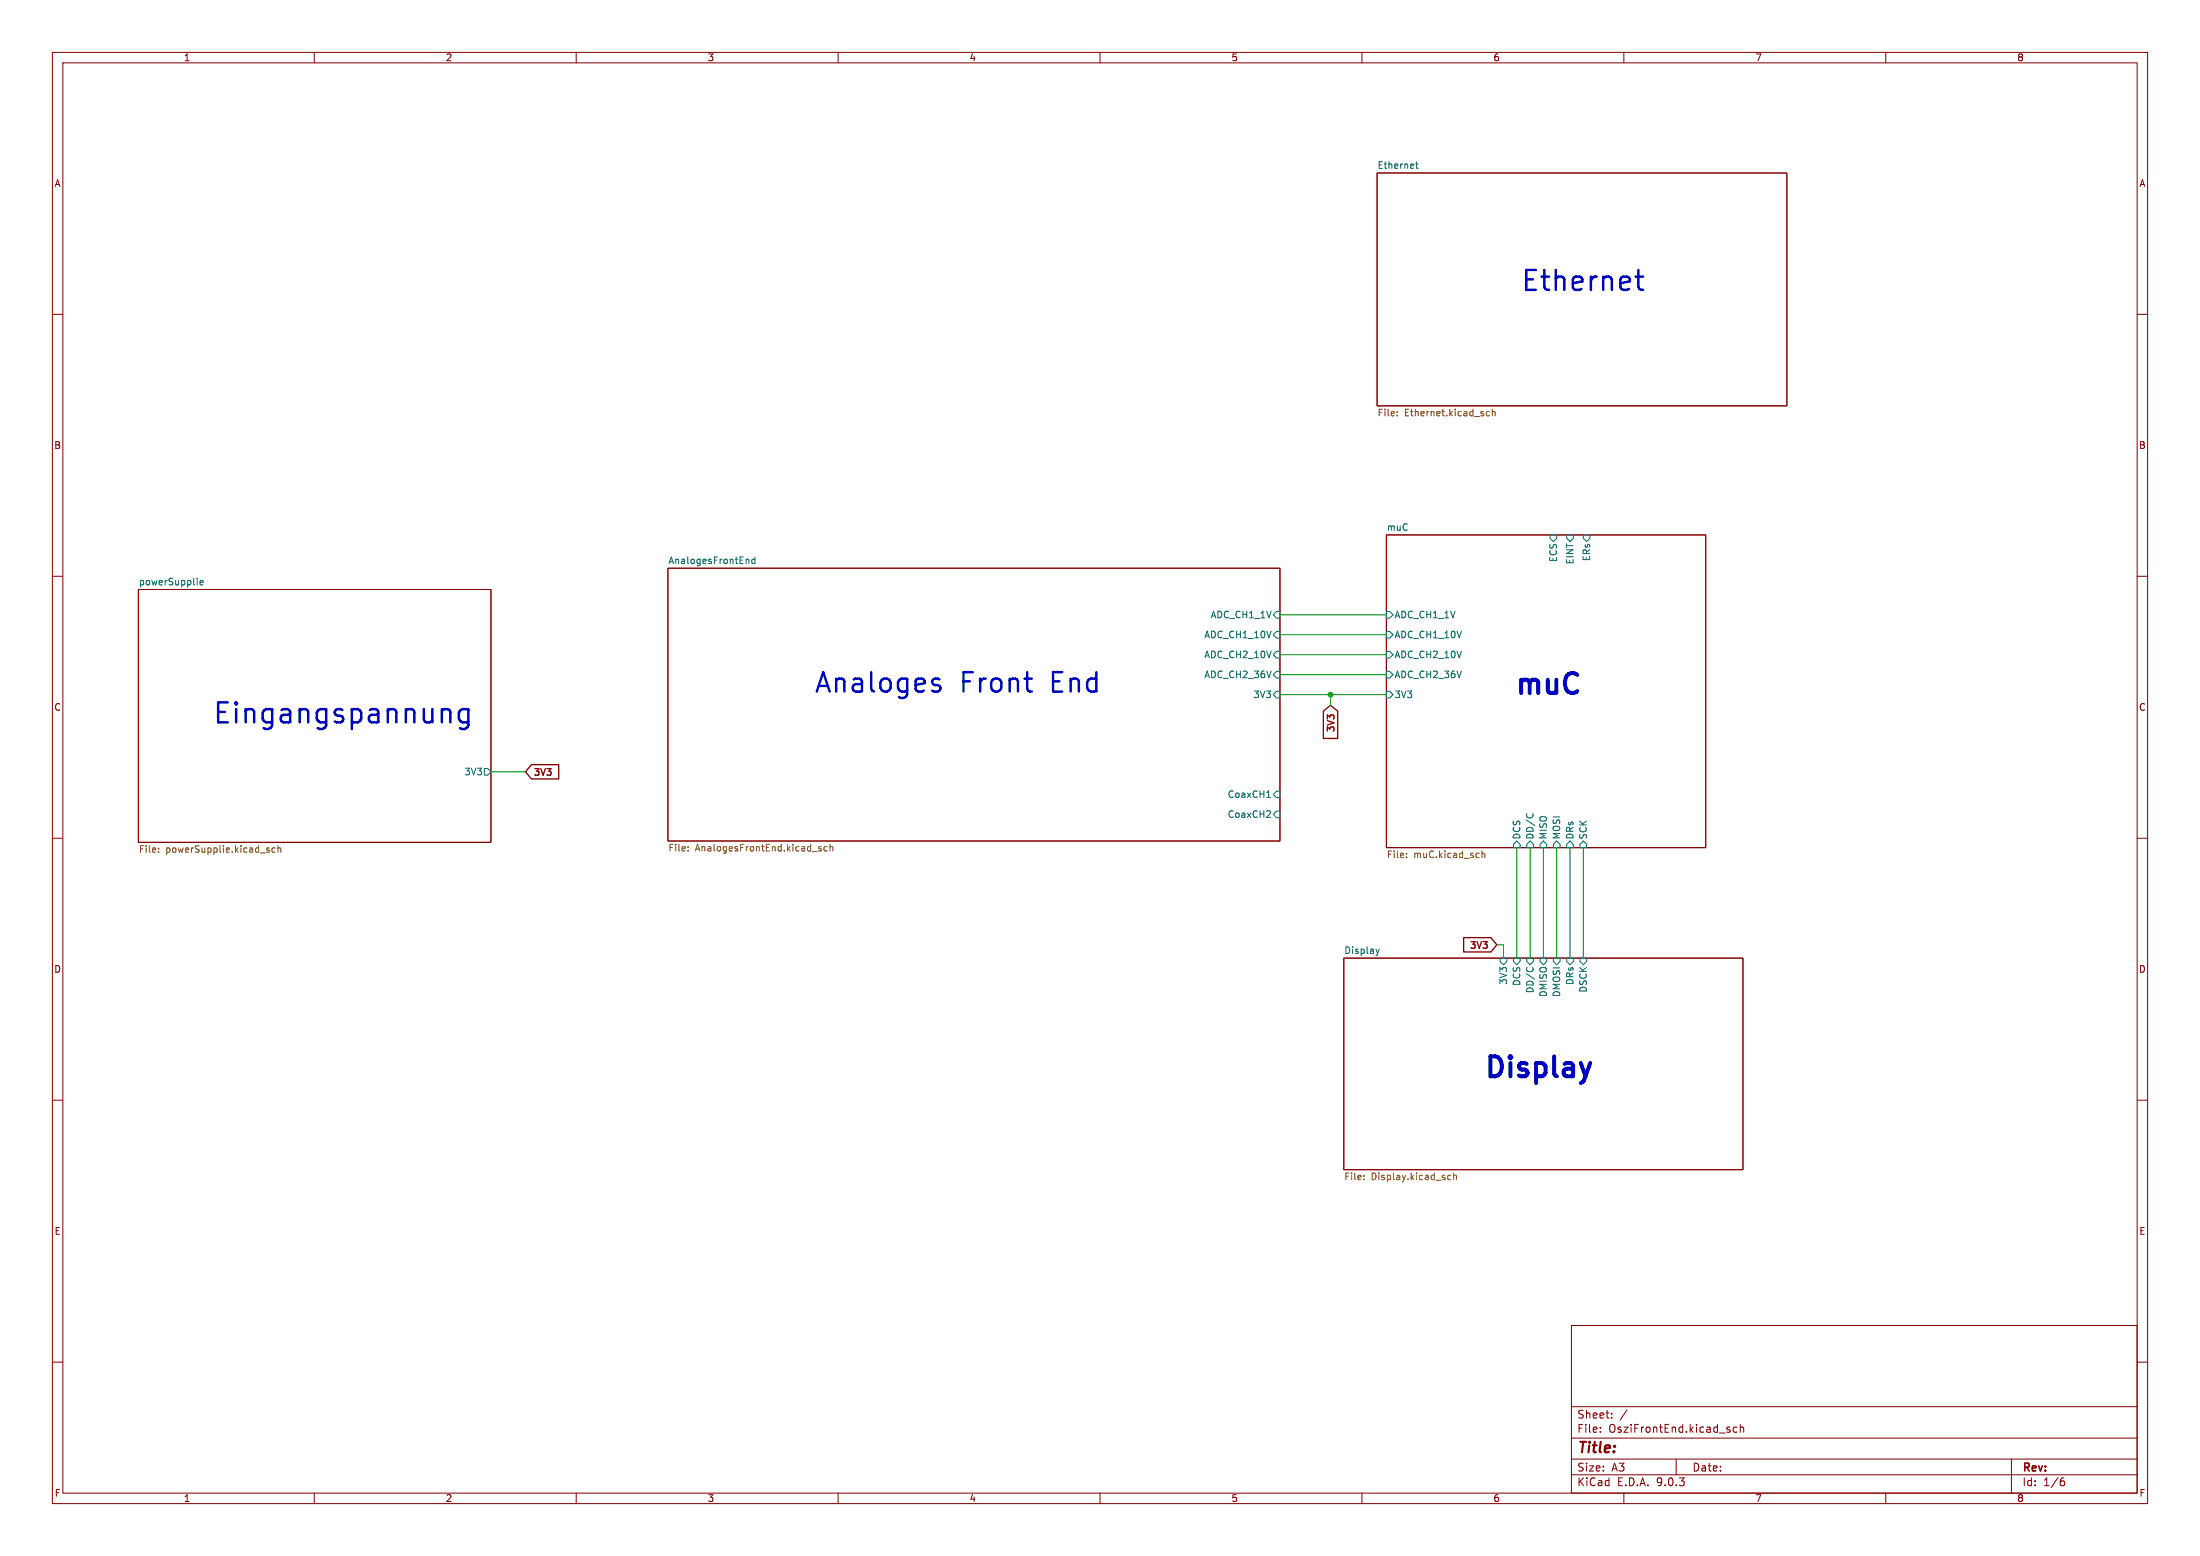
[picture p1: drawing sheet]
<svg xmlns="http://www.w3.org/2000/svg" width="420mm" height="297mm" viewBox="0 0 420 297" stroke-linecap="round" stroke-linejoin="round" font-family="sans-serif">
<g fill="none" stroke="#840000" stroke-width=".19">
<path d="M10 10h400v277h-400zM12 12h396v273h-396zM60 10v2M110 10v2M160 10v2M210 10v2M260 10v2M310 10v2M360 10v2M262.9 33h78.2v44.5h-78.2zM10 60h2M408 60h2"/>
<path d="M10 110h2M26.4 112.5h67.3v48.3h-67.3zM127.5 108.5h116.8v52h-116.8zM264.7 102.1h60.9v59.7h-60.9zM408 110h2M10 160h2M408 160h2M256.5 182.9h76.2v40.4h-76.2zM10 210h2M408 210h2M300 253h108v32h-108zM10 260h2"/>
<path d="M300 278.5h108M300 274.5h108M300 268.5h108M305.5 273.2v.2M305.5 272.5v.1M307.7 270.5v.2M307.7 269.8v.1M310.6 269.1l-1.3 1.9M320 278.5v3M331.6 272.5l-.4-.1-.3 .3 .1 .6h.6M332.2 272.5l.2-.1 .4 .1 .1 .9M332.2 271.9v1.5"/>
<path d="M384 278.5v6.5M408 260h2M60 285v2M110 285v2M160 285v2M210 285v2M260 285v2M300 281.5h108M310 285v2M360 285v2M393.6 282.7h.4l.2 .2-.1 .5-.5 .2M394 282.1l-.4 .1"/>
</g>
<g fill="none" stroke="#006464" stroke-width=".19">
<path d="M270.2 31.3h.5M270.4 30.9v1.1l.3 .1M37.6 110.4v.1M38.2 111.2l.6-.1-.1-.2-.3-.1-.2 .2v.6h.5M142.6 106.7l.4 .2v.7M144.1 106.8l-.3-.1-.3 .3 .1 .5h.5M144.1 106.3v1.3M243.1 117.3l.6-.6h.6v1.3h-.6zM264.7 116.7h.6l.6 .6-.6 .7h-.6zM295.9 102.1h1.3v.6l-.7 .7-.6-.7zM299.1 102.1h1.3v.6l-.7 .7-.6-.7zM302.3 102.1h1.2v.6l-.6 .7-.6-.7z"/>
<path d="M243.1 132.6l.6-.6h.6v1.2h-.6zM243.1 121.2l.6-.7h.6v1.3h-.6zM243.1 128.8l.6-.7h.6v1.3h-.6zM243.7 124.3h.6v1.3h-.6l-.6-.6zM264.7 132h.6l.6 .6-.6 .6h-.6zM264.7 124.3h.6l.6 .7-.6 .6h-.6zM264.7 128.1h.6l.6 .7-.6 .6h-.6zM264.7 120.5h.6l.6 .7-.6 .6h-.6zM92.5 146.7h.6l.6 .6-.6 .7h-.6zM241.8 152.2h.7M242.4 154.8l.1 .2v.3l-.7 .7h.7M243.1 155.4l.6-.6h.6v1.3h-.6z"/>
<path d="M243.7 151h.6v1.3h-.6l-.6-.7zM291.5 155.3l-.1 .3M292.6 155.3l.1 .3M289.6 160.5l.6 .7v.6h-1.3v-.6zM292.1 160.5l.6 .7v.6h-1.2v-.6zM294.6 160.5l.7 .7v.6h-1.3v-.6zM297.2 160.5l.6 .7v.6h-1.3v-.6zM299.7 160.5l.7 .7v.6h-1.3v-.6zM302.3 160.5l.6 .7v.6h-1.3v-.6zM262.7 181.2l.3 .8M263 182l-.1 .3M263.3 181.2l-.3 .8"/>
<path d="M286.4 182.9h1.3v.6l-.7 .7-.6-.7zM288.9 182.9h1.3v.6l-.6 .7-.7-.7zM291.5 182.9h1.2v.6l-.6 .7-.6-.7zM291.5 184.7l-.1 .2M292.6 184.7l.1 .2M294 182.9h1.3v.6l-.7 .7-.6-.7zM296.5 182.9h1.3v.6l-.6 .7-.7-.7zM299.1 182.9h1.3v.6l-.7 .7-.6-.7zM301.6 182.9h1.3v.6l-.6 .7-.7-.7z"/>
</g>
<g fill="none" stroke="#725600" stroke-width=".19">
<path d="M266.7 79.3v.1M266.7 78.6v.1M284.3 78.6l-.3-.1-.3 .3 .2 .5h.4M284.9 78.7l.2-.2 .3 .1v.8M284.9 78.1v1.3M30.3 162.6v.1M30.3 161.9v.1M51.1 162.3h.3v.2l-.4 .2M51.1 161.8l.3 .1M52.5 161.9l-.3-.1-.3 .3 .1 .5h.5M53.1 162l.1-.2 .3 .1 .1 .8M53.1 161.4v1.3"/>
<path d="M131.4 162.3v.1M131.4 161.6v.2M156.8 161.6h-.3l-.2 .2v.2l.5 .1v.3h-.5M157.9 161.6h-.4l-.2 .2 .1 .6h.5M158.5 161.7l.1-.1h.3l.1 .8M158.5 161.2v1.2M268.5 163.6v.1M268.5 162.9v.1M282.9 162.4v1.3M282.9 163l.2-.1h.3l.1 .8M260.4 225.1v.1M260.4 224.4v.1"/>
<path d="M276.4 225.1l.2 .1 .4-.1M277 224.4l-.4-.1-.2 .1M277.5 224.4l.2-.1 .3 .1v.8M277.5 223.9v1.3"/>
</g>
<path d="M252.6 135.7l1.4-1.1 1.4 1.1v5.3h-2.8zM101.4 146h5.3v2.7h-5.3l-1.1-1.4zM279.4 179h5.2l1.1 1.3-1.1 1.4h-5.2z" fill="none" stroke="#840000" stroke-width=".25"/>
<g fill="none" stroke="#009600" stroke-width=".19">
<path d="M244.3 117.3h20.4M244.3 121.2h20.4M244.3 132.6h20.4M244.3 128.8h20.4M244.3 125h20.4M254 132.6v2M93.7 147.3h6.6M289.6 161.8v21.1M292.1 161.8v21.1M294.6 161.8v21.1M297.2 161.8v21.1M299.7 161.8v21.1"/>
<path d="M302.3 161.8v21.1M285.7 180.3h1.3v2.6"/>
</g>
<path d="M312.2 52.8h1.5M312.8 51.5v3.3l.2 .4 .7 .1M84.5 135.5l.4-.2h.5l.4 .2 .2 .4v2M89.4 135.5l-.3-.2h-.8l-.5 .4-.2 .4v1.1l.4 .5 .3 .2h.8l.3-.2M89.4 135.3v3.1a1.03 1.03 0 0 1-1.6 .6" fill="none" stroke="#0000c2" stroke-width=".48"/>
<path d="M178.1 130.6l.4 .2h.5l.4 .1 .1 .4-.1 .5-.4 .2h-.7M178.1 129.7l.4-.2h.5l.4 .2" fill="none" stroke="#0000c2" stroke-width=".46"/>
<path d="M303.6 202.9l-.9 2.5" fill="none" stroke="#0000c2" stroke-width=".76"/>
<circle cx="254" cy="132.6" r=".46" fill="#009600" stroke="#009600" stroke-width=".19"/>
<g font-size="5.3" fill="#0000c2">
<text x="290.1" y="56.2">Ethernet</text>
<text x="288.7" y="133.6">muC</text>
<text x="40.4" y="138.8">Eingangspannung</text>
<text x="282.9" y="206.8">Display</text>
</g>
<g font-size="5.2" fill="#0000c2">
<text x="155.2" y="132.8">Analoges</text>
<text x="183.4" y="132.8">Front</text>
<text x="201.1" y="132.8">End</text>
</g>
<text font-size="2.8" fill="#840000" x="301" y="277.9">Title:</text>
<g font-size="2.1" fill="#840000">
<text x="301" y="273.7">File:</text>
<text x="301" y="271">Sheet:</text>
<text x="307.1" y="273.7">OsziFrontEnd.kicad_sch</text>
<text x="301" y="281.1">Size:</text>
<text x="307.6" y="281.1">A3</text>
<text x="323" y="281.1">Date:</text>
<text x="386" y="281.3">Rev:</text>
<text x="301" y="283.9">KiCad</text>
<text x="308.7" y="283.9">E.D.A.</text>
<text x="316.3" y="283.9">9.0.3</text>
<text x="386" y="283.9">Id:</text>
<text x="390.1" y="283.9">1/6</text>
</g>
<g font-size="1.8" fill="#840000">
<text x="35" y="11.9">1</text>
<text x="85" y="11.9">2</text>
<text x="135" y="11.9">3</text>
<text x="185" y="11.9">4</text>
<text x="235" y="11.9">5</text>
<text x="285" y="11.9">6</text>
<text x="335" y="11.9">7</text>
<text x="385" y="11.9">8</text>
<text x="10.3" y="35.9">A</text>
<text x="408.3" y="35.9">A</text>
<text x="10.3" y="85.9">B</text>
<text x="408.2" y="85.9">B</text>
<text x="10.3" y="135.9">C</text>
<text x="408.2" y="135.9">C</text>
<text x="255.1" y="140.1" transform="rotate(-90 255.1 140.1)">3V3</text>
<text x="101.8" y="148.4">3V3</text>
<text x="10.3" y="185.9">D</text>
<text x="280.3" y="181.4">3V3</text>
<text x="408.2" y="185.9">D</text>
<text x="10.3" y="235.9">E</text>
<text x="408.3" y="235.9">E</text>
<text x="10.3" y="285.9">F</text>
<text x="35" y="286.9">1</text>
<text x="85" y="286.9">2</text>
<text x="135" y="286.9">3</text>
<text x="185" y="286.9">4</text>
<text x="235" y="286.9">5</text>
<text x="285" y="286.9">6</text>
<text x="335" y="286.9">7</text>
<text x="385" y="286.9">8</text>
<text x="408.3" y="285.9">F</text>
</g>
<g font-size="1.8" fill="#006464">
<text x="262.9" y="32.3">Ethernet</text>
<text x="264.7" y="101.4">muC</text>
<text x="127.5" y="107.7">AnalogesFrontEnd</text>
<text x="297.4" y="107.4" transform="rotate(-90 297.4 107.4)">ECS</text>
<text x="300.6" y="107.8" transform="rotate(-90 300.6 107.8)">EINT</text>
<text x="303.8" y="107.2" transform="rotate(-90 303.8 107.2)">ERs</text>
<text x="26.4" y="111.8">powerSupplie</text>
<text x="231" y="118.2">ADC_CH1_1V</text>
<text x="266.1" y="118.2">ADC_CH1_1V</text>
<text x="229.8" y="122">ADC_CH1_10V</text>
<text x="229.8" y="125.8">ADC_CH2_10V</text>
<text x="266.1" y="125.8">ADC_CH2_10V</text>
<text x="266.1" y="122">ADC_CH1_10V</text>
<text x="229.8" y="129.6">ADC_CH2_36V</text>
<text x="266.1" y="129.6">ADC_CH2_36V</text>
<text x="239.2" y="133.5">3V3</text>
<text x="266.1" y="133.5">3V3</text>
<text x="88.6" y="148.2">3V3</text>
<text x="234.3" y="152.5">CoaxCH1</text>
<text x="234.3" y="156.3">CoaxCH2</text>
<text x="290.4" y="160.3" transform="rotate(-90 290.4 160.3)">DCS</text>
<text x="293" y="160.3" transform="rotate(-90 293 160.3)">DD/C</text>
<text x="295.5" y="160.3" transform="rotate(-90 295.5 160.3)">MISO</text>
<text x="298" y="160.3" transform="rotate(-90 298 160.3)">MOSI</text>
<text x="300.6" y="160.3" transform="rotate(-90 300.6 160.3)">DRs</text>
<text x="303.1" y="160.3" transform="rotate(-90 303.1 160.3)">SCK</text>
<text x="256.5" y="182.2">Display</text>
<text x="287.9" y="188.1" transform="rotate(-90 287.9 188.1)">3V3</text>
<text x="290.4" y="188.3" transform="rotate(-90 290.4 188.3)">DCS</text>
<text x="293" y="189.7" transform="rotate(-90 293 189.7)">DD/C</text>
<text x="295.5" y="190.4" transform="rotate(-90 295.5 190.4)">DMISO</text>
<text x="298" y="190.4" transform="rotate(-90 298 190.4)">DMOSI</text>
<text x="300.6" y="188.1" transform="rotate(-90 300.6 188.1)">DRs</text>
<text x="303.1" y="189.6" transform="rotate(-90 303.1 189.6)">DSCK</text>
</g>
<g font-size="1.8" fill="#725600">
<text x="262.9" y="79.8">File:</text>
<text x="268.1" y="79.8">Ethernet.kicad_sch</text>
<text x="26.4" y="163.1">File:</text>
<text x="31.6" y="163.1">powerSupplie.kicad_sch</text>
<text x="127.5" y="162.8">File:</text>
<text x="132.7" y="162.8">AnalogesFrontEnd.kicad_sch</text>
<text x="264.7" y="164.1">File:</text>
<text x="269.9" y="164.1">muC.kicad_sch</text>
<text x="256.5" y="225.6">File:</text>
<text x="261.8" y="225.6">Display.kicad_sch</text>
</g>
</svg>
